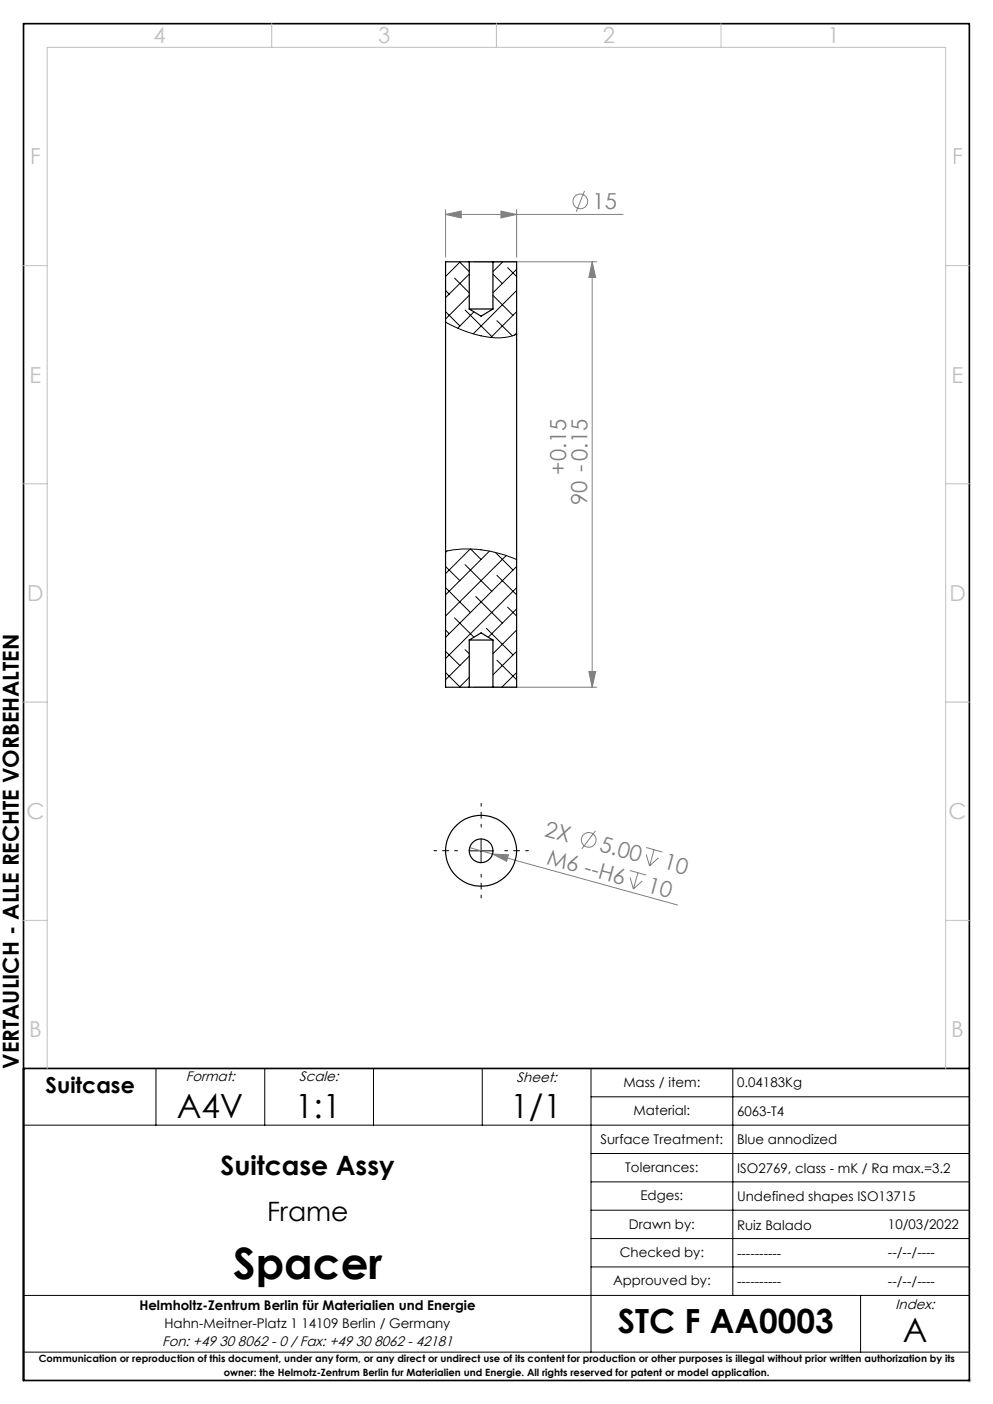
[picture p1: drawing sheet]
<svg xmlns="http://www.w3.org/2000/svg" width="210mm" height="297mm" viewBox="0 0 210 297" stroke-linecap="round" stroke-linejoin="round" font-family="sans-serif">
<g fill="none" stroke="#c0c0c0" stroke-width=".21">
<path d="M57.5 5v5M105 5v5M152.5 5v5M5 56.2h5M200 56.2h5M5 102.3h5M200 102.3h5M5 148.5h5M200 148.5h5M5 194.7h5M200 194.7h5M10 226v-216h190v216"/>
<path d="M204.5 292h1M204.6 291.7l.8 .7M205 291.5v1M205.4 291.7l-.8 .7"/>
</g>
<g fill="none" stroke="#000" stroke-width=".21">
<path d="M99.2 180h5M101.7 177.5v5M5 238h200M33 226v12M56 226v12M79 226v12M102 226v12M125 226v60M125 232h80M155 226v48M125 244h80M125 250h80"/>
<path d="M125 256h80M5 274h200M125 262h80M125 268h80M182 274v12M5 286h200"/>
</g>
<path d="M5 5h200v287h-200zM5 226h200" fill="none" stroke="#000" stroke-width=".35"/>
<g fill="none" stroke="#808080" stroke-width=".21">
<path d="M94.2 45.4l3.3-.7v1.4zM94.2 44.4v10M94.2 45.4h37.6M100.2 55.4h26M105.9 44.7l3.4 .7-3.4 .7zM109.3 44.4v10M123.6 40.4l-1.8 4.4M125.2 55.4l.8 3.3h-1.5zM125.2 55.4v90M100.2 145.4h26M124.5 142.1h1.5l-.8 3.3zM99.3 179.3l4.8 1.4"/>
<path d="M125.9 175.8l-2.9 3.8M136.6 179.3l3.5 .9M138.3 179.7l-.9 3.5M104.1 180.7l3.4 .1-.4 1.4zM104.1 180.7l39.2 10.7M133.2 184.1l3.4 1M133.2 185.6l.7 2.5M134.9 184.6l-1 3.5M135.8 186.4l-1.9 1.7M136.7 180.8l.7 2.4M139.2 181.5l-1.8 1.7"/>
<circle cx="122.7" cy="42.6" r="1.55"/>
<circle cx="124.5" cy="177.7" r="1.56"/>
</g>
<path d="M96.8 180h-5M101.8 175v-5M106.8 180h5M101.8 185v5" fill="none" stroke="#000" stroke-width=".21" stroke-dasharray="15.2 1.3 1.3 1.3" stroke-dashoffset="14.6"/>
<g fill="#808080">
<path d="M104.1 180.7l3.4 .1-.4 1.4z"/>
<path d="M94.2 45.4l3.3-.7v1.4zM105.9 44.7l3.4 .7-3.4 .7z"/>
<path d="M125.2 55.4l.8 3.3h-1.5zM124.5 142.1h1.5l-.8 3.3z"/>
</g>
<g fill="none" stroke="#000" stroke-width=".21">
<path d="M96.1 58.8l3.1 3.1M97.2 55.4l2 2.1M97.3 55.4l-3.1 3.1M99.2 58l-5 5M104.2 58l2 2M106.3 55.4l-2.1 2.1M107.4 56.6l1.9 1.9M109.3 57l-5.1 4.9M94.2 68.2a25.2 25.2 0 0 0 11.7 3.3l1.8-.3 1.6-.5M94.2 65.9l3.1 3.1M94.2 61.5l.8 .7M98.4 65.6l5.6 5.6"/>
<path d="M99.2 62.5l-5 5M100.2 66l-3.4 3.4M104.2 62.5l4.3 4.2M105.1 67.8l3.2 3.2M109.3 61.5l-9.2 9.1M109.3 65.9l-5.5 5.5M109.3 70.4l-.5 .5M94.2 116.6a24.9 24.9 0 0 1 15.1 1.8M94.2 119.8l3.1 3M94.5 116.6l-.3 .3M98.4 119.4l5.6 5.7M99.4 116.1l-5.2 5.3"/>
<path d="M99.5 116.1l2.2 2.3M103.5 116.6l-9.3 9.2M104.7 116.8l3.8 3.8M107.1 117.5l-12.9 12.8M109.3 119.8l-15.1 15M94.2 137.8l3.1 3M94.2 133.3l.8 .8M94.2 124.3l5.3 5.3M96.1 130.7l4.1 4.1M98.4 137.4l.8 .9M99.2 138.8l-5 5M100.6 126.2l5.6 5.6"/>
<path d="M102.9 132.9l5.6 5.6M105.1 139.7l4.2 4.1M105.1 121.7l4.2 4.1M107.4 128.4l1.9 1.9M109.3 124.3l-15.1 15M109.3 128.8l-6 6M109.3 133.3l-5.1 5M109.3 137.8l-5.1 5M94.2 142.3l3.1 3.1M99.2 143.3l-2 2.1M109.3 142.3l-3.2 3.1"/>
</g>
<g fill="none" stroke="#000" stroke-width=".25">
<path d="M99.2 55.4h5M99.2 55.4h-5v90h5M99.2 55.4v10M104.2 55.4h5.1v90h-5.1M104.2 55.4v10M99.2 65.4h5M99.2 65.4l2.5 1.5 2.5-1.5M99.2 135.4h5M99.2 135.4v10M99.2 135.4l2.5-1.5 2.5 1.5M104.2 135.4v10M99.2 145.4h5"/>
<circle cx="101.7" cy="180" r="2.5"/>
<circle cx="101.7" cy="180" r="7.5"/>
</g>
<text font-size="9.2" x="49.3" y="270.5">Spacer</text>
<g font-size="7.1">
<text x="37.4" y="236.5">A4V</text>
<text x="62.4" y="236.5">1:1</text>
<text x="107.9" y="236.5">1/1</text>
<text x="130.6" y="282.1">STC F AA0003</text>
<text x="191" y="283.8">A</text>
</g>
<g font-size="5.6">
<text x="46.6" y="248.5">Suitcase Assy</text>
<text x="56.5" y="258.2">Frame</text>
</g>
<g font-size="4.7" fill="#c0c0c0">
<text x="32.5" y="9.2">4</text>
<text x="80" y="9.2">3</text>
<text x="127.5" y="9.2">2</text>
<text x="175" y="9.2">1</text>
<text x="6.4" y="34.8">F</text>
<text x="201.4" y="34.8">F</text>
<text x="6.3" y="80.9">E</text>
<text x="201.3" y="80.9">E</text>
<text x="5.8" y="127.1">D</text>
<text x="200.8" y="127.1">D</text>
<text x="5.6" y="173.3">C</text>
<text x="200.6" y="173.3">C</text>
<text x="6.2" y="219.4">B</text>
<text x="201.2" y="219.4">B</text>
</g>
<g font-size="4.7" fill="#808080">
<text x="125.3" y="44.3">15</text>
<text x="119.7" y="100.4" transform="rotate(-90 119.7 100.4)">+0.15</text>
<text x="124.2" y="106.9" transform="rotate(-90 124.2 106.9)">90 -0.15</text>
<text x="115" y="176.8" transform="rotate(15 115 176.8)">2X</text>
<text x="126.5" y="180" transform="rotate(15 126.5 180)">5.00</text>
<text x="115.4" y="182.7" transform="rotate(15 115.4 182.7)">M6 --H6</text>
<text x="140.1" y="183.7" transform="rotate(15 140.1 183.7)">10</text>
<text x="136.7" y="188.6" transform="rotate(15 136.7 188.6)">10</text>
</g>
<g font-size="4.7">
<text x="4" y="226.1" transform="rotate(-90 4 226.1)">VERTAULICH - ALLE RECHTE VORBEHALTEN</text>
<text x="9.7" y="231.1">Suitcase</text>
</g>
<g font-size="2.9">
<text x="39.3" y="228.7">Format:</text>
<text x="63.3" y="228.7">Scale:</text>
<text x="109.3" y="228.8">Sheet:</text>
<text x="189.4" y="276.8">Index:</text>
<text x="34.3" y="284.8">Fon: +49 30 8062 - 0 / Fax: +49 30 8062 - 42181</text>
</g>
<g font-size="2.8">
<text x="131.8" y="229.9">Mass / item:</text>
<text x="155.9" y="229.9">0.04183Kg</text>
<text x="134" y="235.9">Material:</text>
<text x="155.9" y="236">6063-T4</text>
<text x="127" y="241.9">Surface Treatment:</text>
<text x="155.9" y="241.9">Blue annodized</text>
<text x="132.2" y="247.9">Tolerances:</text>
<text x="155.9" y="248.1">ISO2769, class - mK / Ra max.=3.2</text>
<text x="135.5" y="253.9">Edges:</text>
<text x="155.9" y="254.1">Undefined shapes ISO13715</text>
<text x="133" y="259.9">Drawn by:</text>
<text x="155.9" y="260.1">Ruiz Balado</text>
<text x="187.8" y="260">10/03/2022</text>
<text x="131.1" y="265.9">Checked by:</text>
<text x="155.9" y="266.1">----------</text>
<text x="187.8" y="266">--/--/----</text>
<text x="129.6" y="271.9">Approuved by:</text>
<text x="155.9" y="272.1">----------</text>
<text x="187.8" y="272">--/--/----</text>
<text x="29.5" y="277.2">Helmholtz-Zentrum Berlin für Materialien und Energie</text>
<text x="34.8" y="281">Hahn-Meitner-Platz 1 14109 Berlin / Germany</text>
</g>
<g font-size="2.1">
<text x="8.2" y="288.1">Communication or reproduction of this document, under any form, or any direct or undirect use of its content for production or other purposes is illegal without prior written authorization by its</text>
<text x="47.3" y="291.2">owner: the Helmotz-Zentrum Berlin fur Materialien und Energie. All rights reserved for patent or model application.</text>
</g>
</svg>
